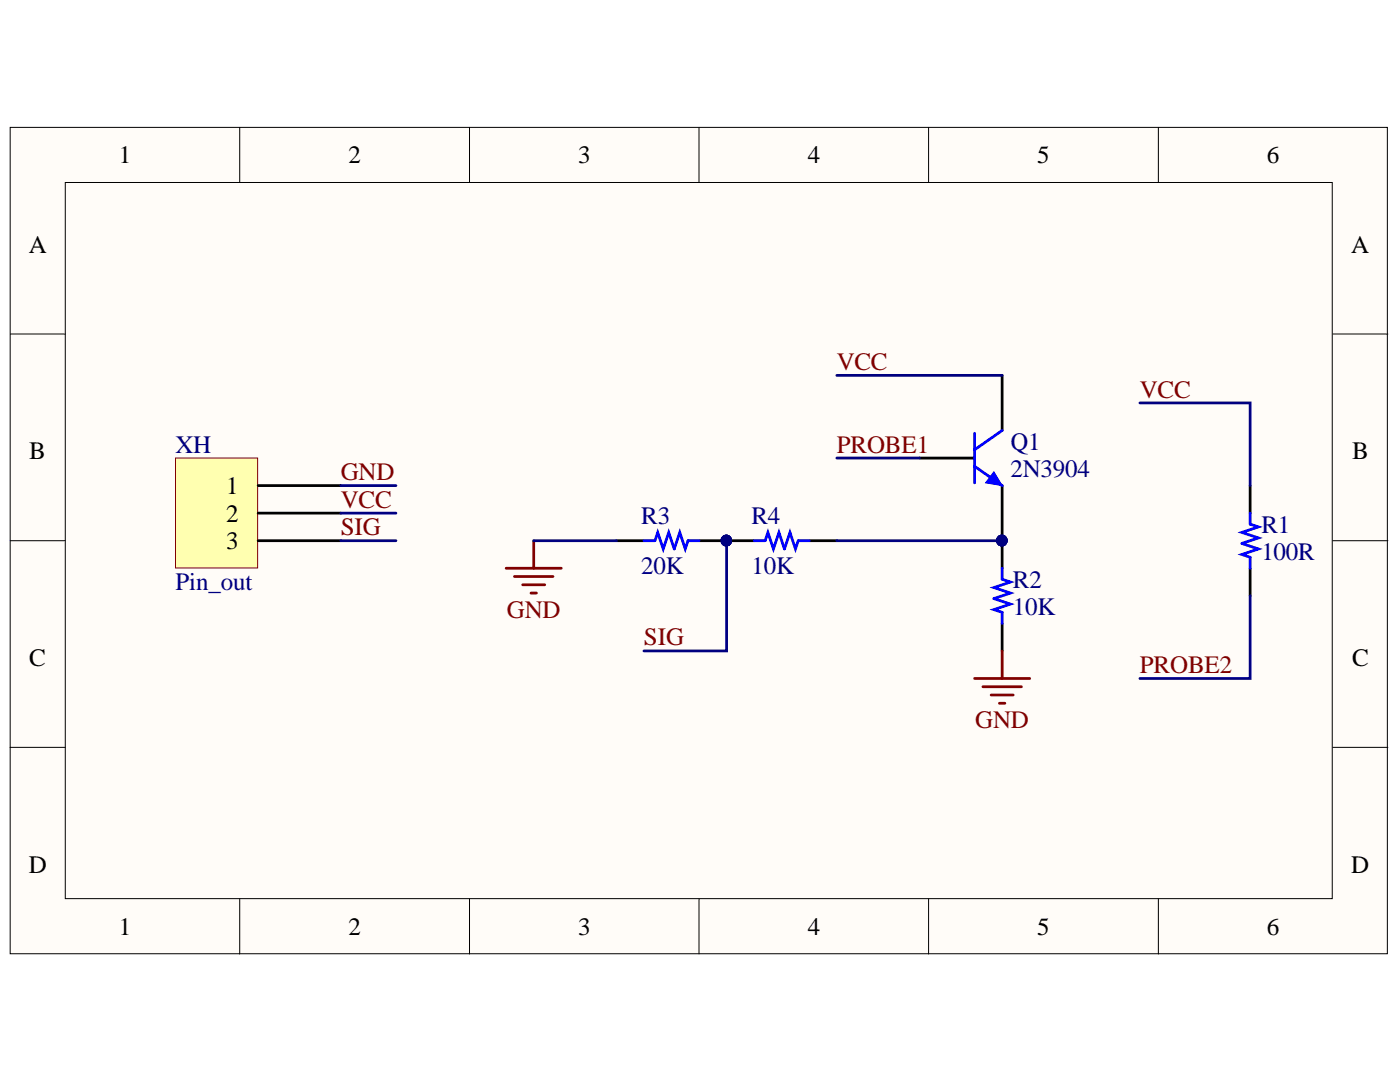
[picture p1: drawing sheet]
<svg xmlns="http://www.w3.org/2000/svg" width="279mm" height="216mm" viewBox="0 0 279 216" stroke-linecap="round" stroke-linejoin="round" font-family="sans-serif">
<g fill="#fffcf8" stroke="#000" stroke-width=".2">
<path d="M2 25.4h274.9v164.9h-274.9z"/>
<path d="M13 36.4h252.9v142.9h-252.9z"/>
</g>
<g fill="none" stroke="#000" stroke-width=".2">
<path d="M47.8 25.4v11M93.7 25.4v11M139.5 25.4v11M185.3 25.4v11M231.2 25.4v11M2 66.7h11M266 66.7h11M2 107.9h11M266 107.9h11M2 149.1h11M266 149.1h11M47.8 179.4v11"/>
<path d="M93.7 179.4v11M139.5 179.4v11M185.3 179.4v11M231.2 179.4v11"/>
</g>
<path d="M200 74.9v11M183.5 91.4h11M200 96.9v11" fill="none" stroke="#000" stroke-width=".55"/>
<circle cx="199.9" cy="107.9" r="1.06" fill="#000080" stroke="#000080" stroke-width=".2"/>
<path d="M194.5 93l5.5 3.9M194.5 86.4v9.9M200 85.9l-5.5 3.8" fill="none" stroke="#00f" stroke-width=".55"/>
<path d="M198.3 94.1l1.7 2.8-3.3-.6z" fill="#00f"/>
<path d="M198.3 94.1l1.7 2.8-3.3-.6z" fill="none" stroke="#00f" stroke-width=".2"/>
<circle cx="199.9" cy="107.9" r="1.06" fill="#000080" stroke="#000080" stroke-width=".2"/>
<path d="M249.5 96.9v5.5M200 107.9v5.5M249.5 113.4v5.5M200 124.4v5.5" fill="none" stroke="#000" stroke-width=".55"/>
<path d="M200 113.4v2.2l1.6 .5-3.3 1.1 3.3 1.1-3.3 1.1 3.3 1.1-3.3 1.1 1.7 .6v2.2M249.5 102.4v2.2l1.6 .5-3.3 1.1 3.3 1.1-3.3 1.1 3.3 1.1-3.3 1.1 1.7 .6v2.2" fill="none" stroke="#00f" stroke-width=".55"/>
<path d="M194.5 135.4h11M196.2 137h7.6M197.8 138.7h4.4M200 129.9v5.5M199.4 140.3h1.1" fill="none" stroke="#800000" stroke-width=".55"/>
<path d="M35 91.4h16.4v21.9h-16.4z" fill="#ffffb0" stroke="#800000" stroke-width=".2"/>
<path d="M51.5 96.9h16.5M51.5 102.4h16.5M51.5 107.9h16.5M123 107.9h5.5M139.5 107.9h11M161.5 107.9h5.5" fill="none" stroke="#000" stroke-width=".55"/>
<g fill="#000080" stroke="#000080" stroke-width=".2">
<circle cx="144.9" cy="107.9" r="1.06"/>
<circle cx="199.9" cy="107.9" r="1.06"/>
</g>
<path d="M128.5 107.9h2.2l.6-1.7 1.1 3.3 1.1-3.3 1.1 3.3 1.1-3.3 1.1 3.3 .5-1.6h2.2M150.5 107.9h2.2l.6-1.7 1.1 3.3 1.1-3.3 1.1 3.3 1.1-3.3 1.1 3.3 .5-1.6h2.2" fill="none" stroke="#00f" stroke-width=".55"/>
<path d="M101 113.4h11M102.7 115h7.7M104.3 116.7h4.4M106 118.3h1.1M106.5 107.9v5.5" fill="none" stroke="#800000" stroke-width=".55"/>
<path d="M167 74.9h33M68 96.9h11M167 91.4h16.5M227.5 80.4h22v16.5M68 102.4h11M68 107.9h11M106.5 107.9h16.5M145 107.9v22h-16.5M167 107.9h33M249.5 118.9v16.5h-22" fill="none" stroke="#000080" stroke-width=".55"/>
<g font-size="5">
<text x="23.7" y="32.6">1</text>
<text x="69.5" y="32.6">2</text>
<text x="115.4" y="32.6">3</text>
<text x="161.2" y="32.6">4</text>
<text x="207" y="32.6">5</text>
<text x="252.8" y="32.6">6</text>
<text x="5.8" y="50.5">A</text>
<text x="269.7" y="50.5">A</text>
<text x="5.8" y="91.7">B</text>
<text x="269.8" y="91.7">B</text>
<text x="45.2" y="98.6">1</text>
<text x="45.2" y="104.1">2</text>
<text x="45.2" y="109.6">3</text>
<text x="5.8" y="132.9">C</text>
<text x="269.8" y="132.9">C</text>
<text x="5.8" y="174.2">D</text>
<text x="269.7" y="174.2">D</text>
<text x="23.7" y="186.6">1</text>
<text x="69.5" y="186.6">2</text>
<text x="115.4" y="186.6">3</text>
<text x="161.2" y="186.6">4</text>
<text x="207" y="186.6">5</text>
<text x="252.8" y="186.6">6</text>
</g>
<g font-size="5" fill="#800000">
<text x="167" y="73.8">VCC</text>
<text x="227.5" y="79.3">VCC</text>
<text x="68" y="95.8">GND</text>
<text x="167" y="90.3">PROBE1</text>
<text x="68" y="101.3">VCC</text>
<text x="68" y="106.8">SIG</text>
<text x="101.2" y="123.3">GND</text>
<text x="128.5" y="128.8">SIG</text>
<text x="227.5" y="134.3">PROBE2</text>
<text x="194.6" y="145.3">GND</text>
</g>
<g font-size="5" fill="#000080">
<text x="201.7" y="89.7">Q1</text>
<text x="35" y="90.3">XH</text>
<text x="201.7" y="95.2">2N3904</text>
<text x="128" y="104.6">R3</text>
<text x="150" y="104.6">R4</text>
<text x="251.7" y="106.3">R1</text>
<text x="251.7" y="111.8">100R</text>
<text x="35" y="117.8">Pin_out</text>
<text x="128" y="114.5">20K</text>
<text x="150" y="114.5">10K</text>
<text x="202.2" y="117.3">R2</text>
<text x="202.2" y="122.8">10K</text>
</g>
</svg>
